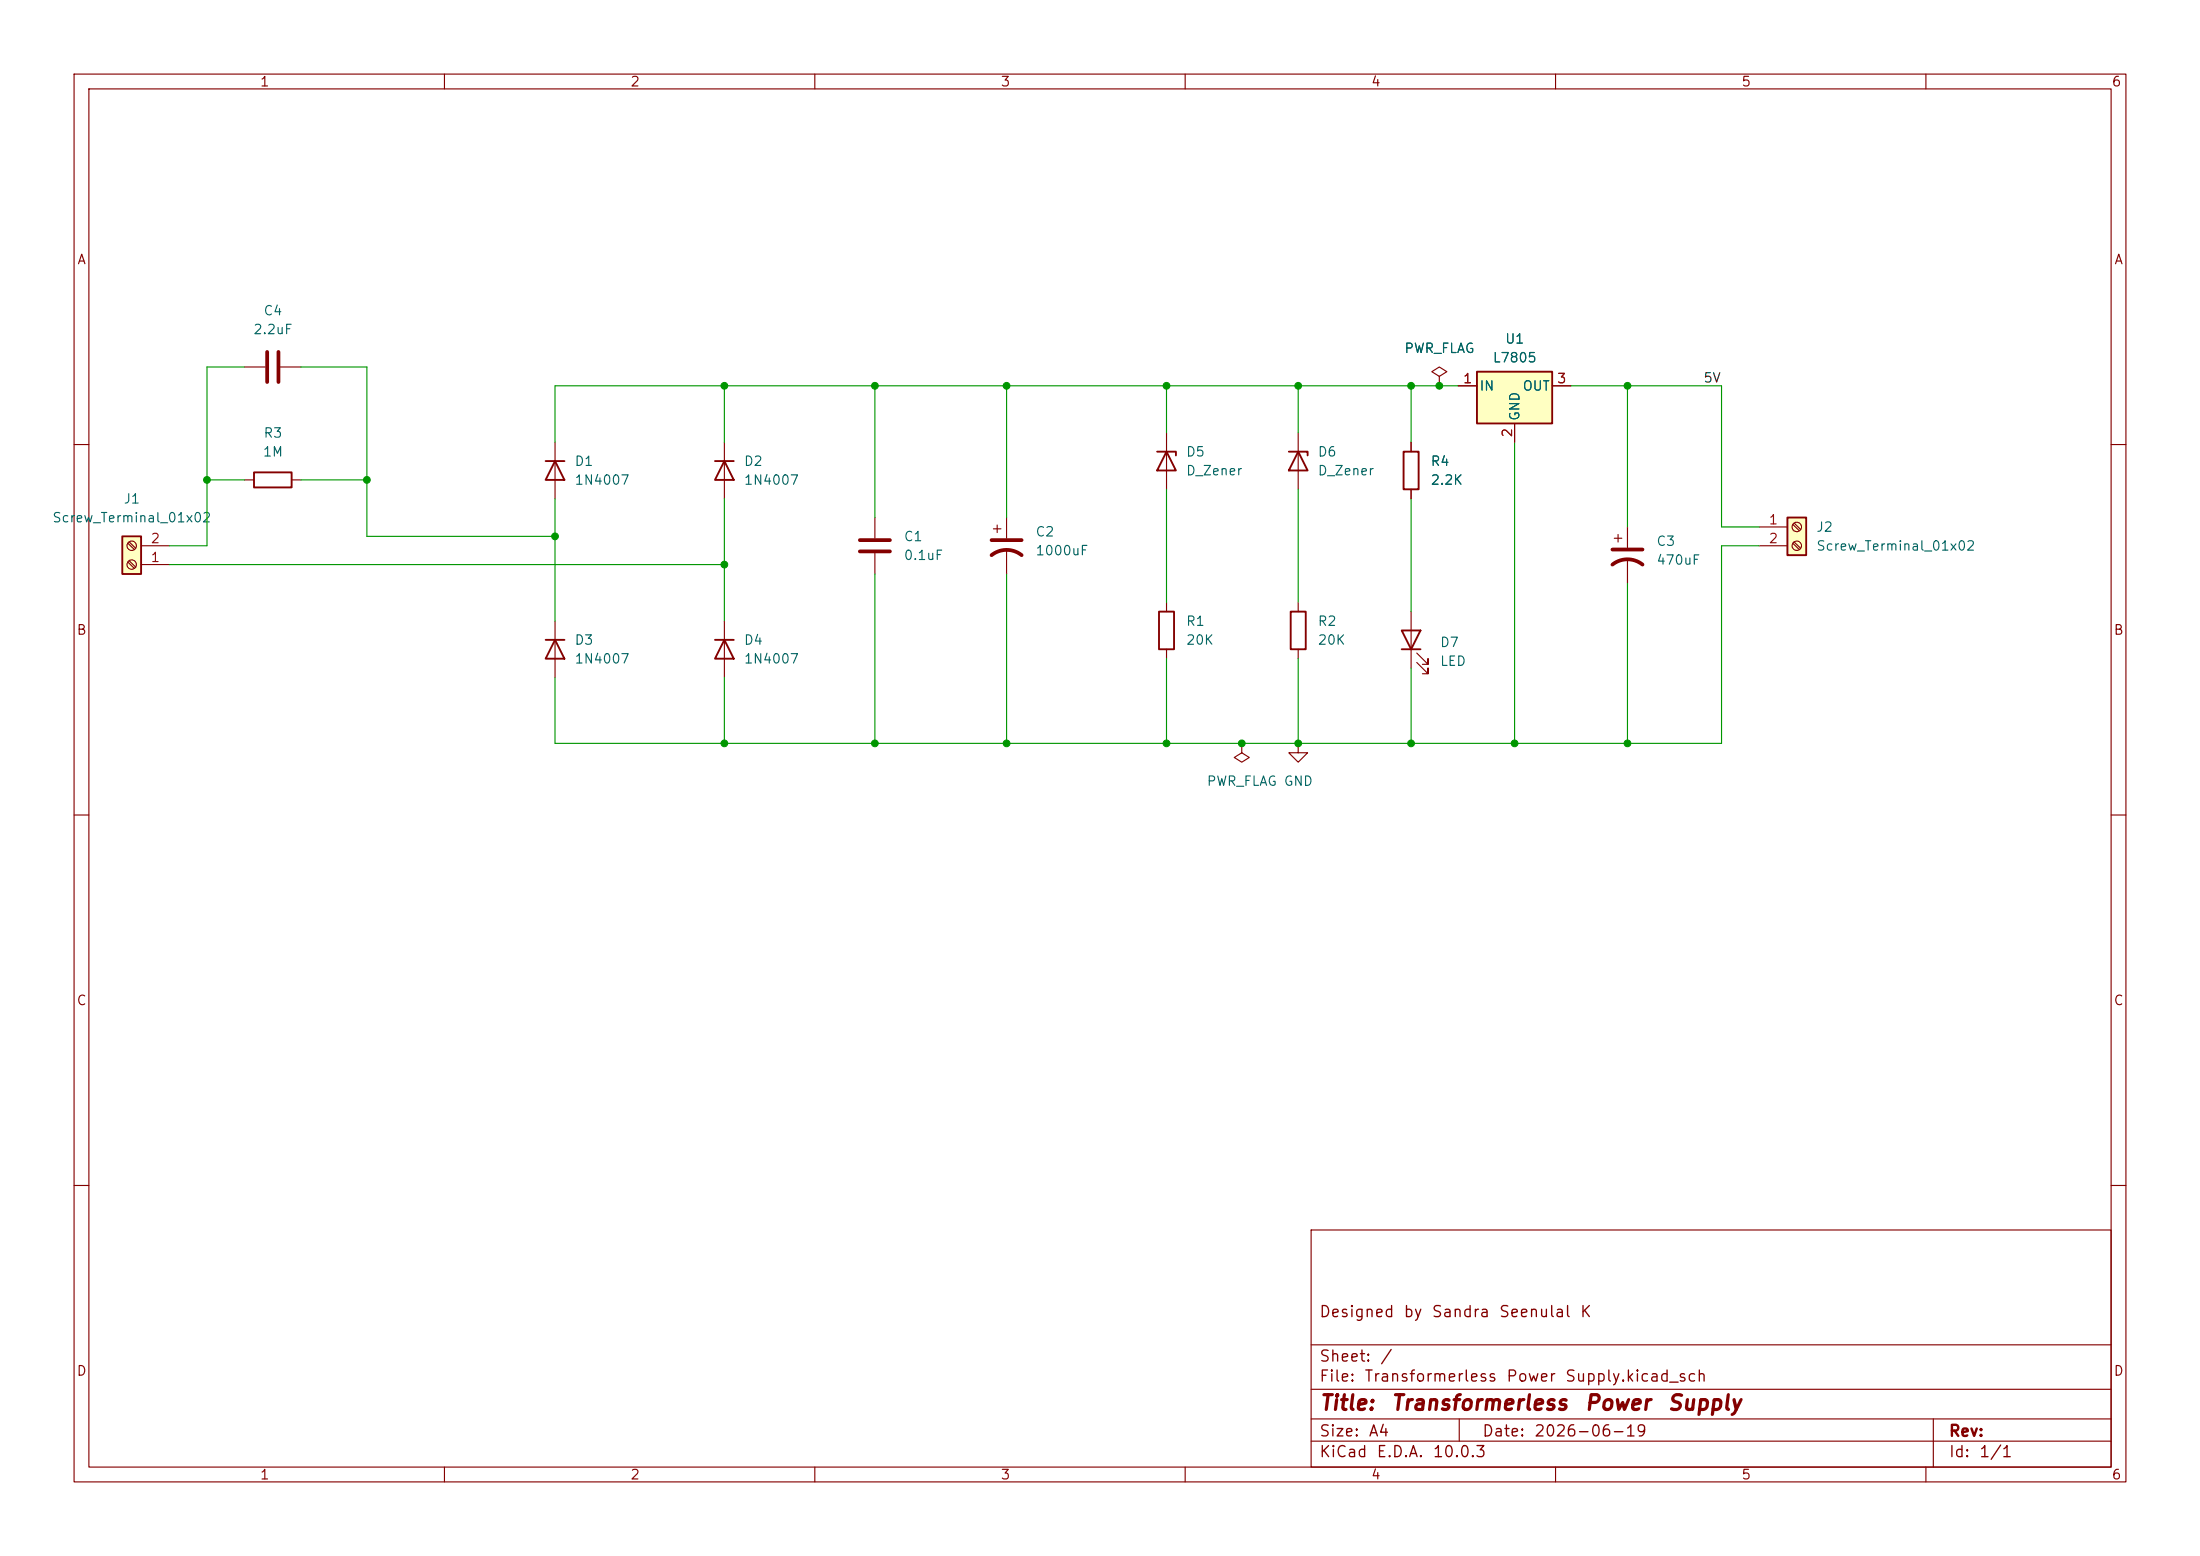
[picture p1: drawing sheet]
(kicad_sch
 (version 20260306)
 (generator "eeschema")
 (generator_version "10.0")
 (paper "A4")
 (title_block
  (title "Transformerless Power Supply")
  (date "2026-06-19")
  (comment 1 "Designed by Sandra Seenulal K"))
 (lib_symbols
  (symbol "Connector:Screw_Terminal_01x02"
   (pin_names
    (offset 1.016) (hide yes)) (exclude_from_sim no) (in_bom yes) (on_board yes)
   (in_pos_files yes)
   (duplicate_pin_numbers_are_jumpers no)
   (property "Reference" "J" (at 0 2.54 0) (show_name no) (do_not_autoplace no) (effects (font (size 1.27 1.27))))
   (property "Value" "Screw_Terminal_01x02" (at 0 -5.08 0) (show_name no) (do_not_autoplace no) (effects (font (size 1.27 1.27))))
   (property "Footprint" "" (at 0 0 0) (show_name no) (do_not_autoplace no) (hide yes) (effects (font (size 1.27 1.27))))
   (property "Datasheet" "" (at 0 0 0) (show_name no) (do_not_autoplace no) (hide yes) (effects (font (size 1.27 1.27))))
   (property "Description" "Generic screw terminal, single row, 01x02, script generated (kicad-library-utils/schlib/autogen/connector/)" (at 0 0 0) (show_name no) (do_not_autoplace no) (hide yes) (effects (font (size 1.27 1.27))))
   (symbol "Screw_Terminal_01x02_1_1"
    (rectangle (start -1.27 1.27) (end 1.27 -3.81) (stroke (width 0.254) (type default)) (fill (type background)))
    (polyline (pts (xy -0.5334 0.3302) (xy 0.3302 -0.508)) (stroke (width 0.1524) (type default)) (fill (type none)))
    (polyline (pts (xy -0.5334 -2.2098) (xy 0.3302 -3.048)) (stroke (width 0.1524) (type default)) (fill (type none)))
    (polyline (pts (xy -0.3556 0.508) (xy 0.508 -0.3302)) (stroke (width 0.1524) (type default)) (fill (type none)))
    (polyline (pts (xy -0.3556 -2.032) (xy 0.508 -2.8702)) (stroke (width 0.1524) (type default)) (fill (type none)))
    (circle (center 0 0) (radius 0.635) (stroke (width 0.1524) (type default)) (fill (type none)))
    (circle (center 0 -2.54) (radius 0.635) (stroke (width 0.1524) (type default)) (fill (type none)))
    (pin passive line (at -5.08 0 0) (length 3.81) (name "Pin_1" (effects (font (size 1.27 1.27)))) (number "1" (effects (font (size 1.27 1.27)))))
    (pin passive line (at -5.08 -2.54 0) (length 3.81) (name "Pin_2" (effects (font (size 1.27 1.27)))) (number "2" (effects (font (size 1.27 1.27))))))
   (embedded_fonts no))
  (symbol "Device:C"
   (pin_numbers (hide yes))
   (pin_names
    (offset 0.254)) (exclude_from_sim no) (in_bom yes) (on_board yes)
   (in_pos_files yes)
   (duplicate_pin_numbers_are_jumpers no)
   (property "Reference" "C" (at 0.635 2.54 0) (show_name no) (do_not_autoplace no) (effects (font (size 1.27 1.27)) (justify left)))
   (property "Value" "C" (at 0.635 -2.54 0) (show_name no) (do_not_autoplace no) (effects (font (size 1.27 1.27)) (justify left)))
   (property "Footprint" "" (at 0.9652 -3.81 0) (show_name no) (do_not_autoplace no) (hide yes) (effects (font (size 1.27 1.27))))
   (property "Datasheet" "" (at 0 0 0) (show_name no) (do_not_autoplace no) (hide yes) (effects (font (size 1.27 1.27))))
   (property "Description" "Unpolarized capacitor" (at 0 0 0) (show_name no) (do_not_autoplace no) (hide yes) (effects (font (size 1.27 1.27))))
   (symbol "C_0_1"
    (polyline (pts (xy -2.032 0.762) (xy 2.032 0.762)) (stroke (width 0.508) (type default)) (fill (type none)))
    (polyline (pts (xy -2.032 -0.762) (xy 2.032 -0.762)) (stroke (width 0.508) (type default)) (fill (type none))))
   (symbol "C_1_1"
    (pin passive line (at 0 3.81 270) (length 2.794) (name "" (effects (font (size 1.27 1.27)))) (number "1" (effects (font (size 1.27 1.27)))))
    (pin passive line (at 0 -3.81 90) (length 2.794) (name "" (effects (font (size 1.27 1.27)))) (number "2" (effects (font (size 1.27 1.27))))))
   (embedded_fonts no))
  (symbol "Device:C_Polarized_US"
   (pin_numbers (hide yes))
   (pin_names
    (offset 0.254) (hide yes)) (exclude_from_sim no) (in_bom yes) (on_board yes)
   (in_pos_files yes)
   (duplicate_pin_numbers_are_jumpers no)
   (property "Reference" "C" (at 0.635 2.54 0) (show_name no) (do_not_autoplace no) (effects (font (size 1.27 1.27)) (justify left)))
   (property "Value" "C_Polarized_US" (at 0.635 -2.54 0) (show_name no) (do_not_autoplace no) (effects (font (size 1.27 1.27)) (justify left)))
   (property "Footprint" "" (at 0 0 0) (show_name no) (do_not_autoplace no) (hide yes) (effects (font (size 1.27 1.27))))
   (property "Datasheet" "" (at 0 0 0) (show_name no) (do_not_autoplace no) (hide yes) (effects (font (size 1.27 1.27))))
   (property "Description" "Polarized capacitor, US symbol" (at 0 0 0) (show_name no) (do_not_autoplace no) (hide yes) (effects (font (size 1.27 1.27))))
   (symbol "C_Polarized_US_0_1"
    (polyline (pts (xy -2.032 0.762) (xy 2.032 0.762)) (stroke (width 0.508) (type default)) (fill (type none)))
    (polyline (pts (xy -1.778 2.286) (xy -0.762 2.286)) (stroke (width 0) (type default)) (fill (type none)))
    (polyline (pts (xy -1.27 1.778) (xy -1.27 2.794)) (stroke (width 0) (type default)) (fill (type none)))
    (arc (start -2.032 -1.27) (mid 0 -0.5572) (end 2.032 -1.27) (stroke (width 0.508) (type default)) (fill (type none))))
   (symbol "C_Polarized_US_1_1"
    (pin passive line (at 0 3.81 270) (length 2.794) (name "" (effects (font (size 1.27 1.27)))) (number "1" (effects (font (size 1.27 1.27)))))
    (pin passive line (at 0 -3.81 90) (length 3.302) (name "" (effects (font (size 1.27 1.27)))) (number "2" (effects (font (size 1.27 1.27))))))
   (embedded_fonts no))
  (symbol "Device:D_Zener"
   (pin_numbers (hide yes))
   (pin_names
    (offset 1.016) (hide yes)) (exclude_from_sim no) (in_bom yes) (on_board yes)
   (in_pos_files yes)
   (duplicate_pin_numbers_are_jumpers no)
   (property "Reference" "D" (at 0 2.54 0) (show_name no) (do_not_autoplace no) (effects (font (size 1.27 1.27))))
   (property "Value" "D_Zener" (at 0 -2.54 0) (show_name no) (do_not_autoplace no) (effects (font (size 1.27 1.27))))
   (property "Footprint" "" (at 0 0 0) (show_name no) (do_not_autoplace no) (hide yes) (effects (font (size 1.27 1.27))))
   (property "Datasheet" "" (at 0 0 0) (show_name no) (do_not_autoplace no) (hide yes) (effects (font (size 1.27 1.27))))
   (property "Description" "Zener diode" (at 0 0 0) (show_name no) (do_not_autoplace no) (hide yes) (effects (font (size 1.27 1.27))))
   (symbol "D_Zener_0_1"
    (polyline (pts (xy -1.27 -1.27) (xy -1.27 1.27) (xy -0.762 1.27)) (stroke (width 0.254) (type default)) (fill (type none)))
    (polyline (pts (xy 1.27 0) (xy -1.27 0)) (stroke (width 0) (type default)) (fill (type none)))
    (polyline (pts (xy 1.27 -1.27) (xy 1.27 1.27) (xy -1.27 0) (xy 1.27 -1.27)) (stroke (width 0.254) (type default)) (fill (type none))))
   (symbol "D_Zener_1_1"
    (pin passive line (at -3.81 0 0) (length 2.54) (name "K" (effects (font (size 1.27 1.27)))) (number "1" (effects (font (size 1.27 1.27)))))
    (pin passive line (at 3.81 0 180) (length 2.54) (name "A" (effects (font (size 1.27 1.27)))) (number "2" (effects (font (size 1.27 1.27))))))
   (embedded_fonts no))
  (symbol "Device:LED"
   (pin_numbers (hide yes))
   (pin_names
    (offset 1.016) (hide yes)) (exclude_from_sim no) (in_bom yes) (on_board yes)
   (in_pos_files yes)
   (duplicate_pin_numbers_are_jumpers no)
   (property "Reference" "D" (at 0 2.54 0) (show_name no) (do_not_autoplace no) (effects (font (size 1.27 1.27))))
   (property "Value" "LED" (at 0 -2.54 0) (show_name no) (do_not_autoplace no) (effects (font (size 1.27 1.27))))
   (property "Footprint" "" (at 0 0 0) (show_name no) (do_not_autoplace no) (hide yes) (effects (font (size 1.27 1.27))))
   (property "Datasheet" "" (at 0 0 0) (show_name no) (do_not_autoplace no) (hide yes) (effects (font (size 1.27 1.27))))
   (property "Description" "Light emitting diode" (at 0 0 0) (show_name no) (do_not_autoplace no) (hide yes) (effects (font (size 1.27 1.27))))
   (property "Sim.Pins" "1=K 2=A" (at 0 0 0) (show_name no) (do_not_autoplace no) (hide yes) (effects (font (size 1.27 1.27))))
   (symbol "LED_0_1"
    (polyline (pts (xy -3.048 -0.762) (xy -4.572 -2.286) (xy -3.81 -2.286) (xy -4.572 -2.286) (xy -4.572 -1.524)) (stroke (width 0) (type default)) (fill (type none)))
    (polyline (pts (xy -1.778 -0.762) (xy -3.302 -2.286) (xy -2.54 -2.286) (xy -3.302 -2.286) (xy -3.302 -1.524)) (stroke (width 0) (type default)) (fill (type none)))
    (polyline (pts (xy -1.27 0) (xy 1.27 0)) (stroke (width 0) (type default)) (fill (type none)))
    (polyline (pts (xy -1.27 -1.27) (xy -1.27 1.27)) (stroke (width 0.254) (type default)) (fill (type none)))
    (polyline (pts (xy 1.27 -1.27) (xy 1.27 1.27) (xy -1.27 0) (xy 1.27 -1.27)) (stroke (width 0.254) (type default)) (fill (type none))))
   (symbol "LED_1_1"
    (pin passive line (at -3.81 0 0) (length 2.54) (name "K" (effects (font (size 1.27 1.27)))) (number "1" (effects (font (size 1.27 1.27)))))
    (pin passive line (at 3.81 0 180) (length 2.54) (name "A" (effects (font (size 1.27 1.27)))) (number "2" (effects (font (size 1.27 1.27))))))
   (embedded_fonts no))
  (symbol "Device:R"
   (pin_numbers (hide yes))
   (pin_names
    (offset 0)) (exclude_from_sim no) (in_bom yes) (on_board yes)
   (in_pos_files yes)
   (duplicate_pin_numbers_are_jumpers no)
   (property "Reference" "R" (at 2.032 0 90) (show_name no) (do_not_autoplace no) (effects (font (size 1.27 1.27))))
   (property "Value" "R" (at 0 0 90) (show_name no) (do_not_autoplace no) (effects (font (size 1.27 1.27))))
   (property "Footprint" "" (at -1.778 0 90) (show_name no) (do_not_autoplace no) (hide yes) (effects (font (size 1.27 1.27))))
   (property "Datasheet" "" (at 0 0 0) (show_name no) (do_not_autoplace no) (hide yes) (effects (font (size 1.27 1.27))))
   (property "Description" "Resistor" (at 0 0 0) (show_name no) (do_not_autoplace no) (hide yes) (effects (font (size 1.27 1.27))))
   (symbol "R_0_1"
    (rectangle (start -1.016 -2.54) (end 1.016 2.54) (stroke (width 0.254) (type default)) (fill (type none))))
   (symbol "R_1_1"
    (pin passive line (at 0 3.81 270) (length 1.27) (name "" (effects (font (size 1.27 1.27)))) (number "1" (effects (font (size 1.27 1.27)))))
    (pin passive line (at 0 -3.81 90) (length 1.27) (name "" (effects (font (size 1.27 1.27)))) (number "2" (effects (font (size 1.27 1.27))))))
   (embedded_fonts no))
  (symbol "Diode:1N4007"
   (pin_numbers (hide yes))
   (pin_names (hide yes)) (exclude_from_sim no) (in_bom yes) (on_board yes)
   (in_pos_files yes)
   (duplicate_pin_numbers_are_jumpers no)
   (property "Reference" "D" (at 0 2.54 0) (show_name no) (do_not_autoplace no) (effects (font (size 1.27 1.27))))
   (property "Value" "1N4007" (at 0 -2.54 0) (show_name no) (do_not_autoplace no) (effects (font (size 1.27 1.27))))
   (property "Footprint" "Diode_THT:D_DO-41_SOD81_P10.16mm_Horizontal" (at 0 -4.445 0) (show_name no) (do_not_autoplace no) (hide yes) (effects (font (size 1.27 1.27))))
   (property "Datasheet" "http://www.vishay.com/docs/88503/1n4001.pdf" (at 0 0 0) (show_name no) (do_not_autoplace no) (hide yes) (effects (font (size 1.27 1.27))))
   (property "Description" "1000V 1A General Purpose Rectifier Diode, DO-41" (at 0 0 0) (show_name no) (do_not_autoplace no) (hide yes) (effects (font (size 1.27 1.27))))
   (property "Sim.Device" "D" (at 0 0 0) (show_name no) (do_not_autoplace no) (hide yes) (effects (font (size 1.27 1.27))))
   (property "Sim.Pins" "1=K 2=A" (at 0 0 0) (show_name no) (do_not_autoplace no) (hide yes) (effects (font (size 1.27 1.27))))
   (symbol "1N4007_0_1"
    (polyline (pts (xy -1.27 1.27) (xy -1.27 -1.27)) (stroke (width 0.254) (type default)) (fill (type none)))
    (polyline (pts (xy 1.27 1.27) (xy 1.27 -1.27) (xy -1.27 0) (xy 1.27 1.27)) (stroke (width 0.254) (type default)) (fill (type none)))
    (polyline (pts (xy 1.27 0) (xy -1.27 0)) (stroke (width 0) (type default)) (fill (type none))))
   (symbol "1N4007_1_1"
    (pin passive line (at -3.81 0 0) (length 2.54) (name "K" (effects (font (size 1.27 1.27)))) (number "1" (effects (font (size 1.27 1.27)))))
    (pin passive line (at 3.81 0 180) (length 2.54) (name "A" (effects (font (size 1.27 1.27)))) (number "2" (effects (font (size 1.27 1.27))))))
   (embedded_fonts no))
  (symbol "Regulator_Linear:L7805"
   (pin_names
    (offset 0.254)) (exclude_from_sim no) (in_bom yes) (on_board yes)
   (in_pos_files yes)
   (duplicate_pin_numbers_are_jumpers no)
   (property "Reference" "U" (at -3.81 3.175 0) (show_name no) (do_not_autoplace no) (effects (font (size 1.27 1.27))))
   (property "Value" "L7805" (at 0 3.175 0) (show_name no) (do_not_autoplace no) (effects (font (size 1.27 1.27)) (justify left)))
   (property "Footprint" "" (at 0.635 -3.81 0) (show_name no) (do_not_autoplace no) (hide yes) (effects (font (size 1.27 1.27)
    (italic yes)) (justify left)))
   (property "Datasheet" "http://www.st.com/content/ccc/resource/technical/document/datasheet/41/4f/b3/b0/12/d4/47/88/CD00000444.pdf/files/CD00000444.pdf/jcr:content/translations/en.CD00000444.pdf" (at 0 -1.27 0) (show_name no) (do_not_autoplace no) (hide yes) (effects (font (size 1.27 1.27))))
   (property "Description" "Positive 1.5A 35V Linear Regulator, Fixed Output 5V, TO-220/TO-263/TO-252" (at 0 0 0) (show_name no) (do_not_autoplace no) (hide yes) (effects (font (size 1.27 1.27))))
   (symbol "L7805_0_1"
    (rectangle (start -5.08 1.905) (end 5.08 -5.08) (stroke (width 0.254) (type default)) (fill (type background))))
   (symbol "L7805_1_1"
    (pin power_in line (at -7.62 0 0) (length 2.54) (name "IN" (effects (font (size 1.27 1.27)))) (number "1" (effects (font (size 1.27 1.27)))))
    (pin power_in line (at 0 -7.62 90) (length 2.54) (name "GND" (effects (font (size 1.27 1.27)))) (number "2" (effects (font (size 1.27 1.27)))))
    (pin power_out line (at 7.62 0 180) (length 2.54) (name "OUT" (effects (font (size 1.27 1.27)))) (number "3" (effects (font (size 1.27 1.27))))))
   (embedded_fonts no))
  (symbol "power:GND"
   (power global)
   (pin_numbers (hide yes))
   (pin_names
    (offset 0) (hide yes)) (exclude_from_sim no) (in_bom yes) (on_board yes)
   (in_pos_files yes)
   (duplicate_pin_numbers_are_jumpers no)
   (property "Reference" "#PWR" (at 0 -6.35 0) (show_name no) (do_not_autoplace no) (hide yes) (effects (font (size 1.27 1.27))))
   (property "Value" "GND" (at 0 -3.81 0) (show_name no) (do_not_autoplace no) (effects (font (size 1.27 1.27))))
   (property "Footprint" "" (at 0 0 0) (show_name no) (do_not_autoplace no) (hide yes) (effects (font (size 1.27 1.27))))
   (property "Datasheet" "" (at 0 0 0) (show_name no) (do_not_autoplace no) (hide yes) (effects (font (size 1.27 1.27))))
   (property "Description" "Power symbol creates a global label with name \"GND\" , ground" (at 0 0 0) (show_name no) (do_not_autoplace no) (hide yes) (effects (font (size 1.27 1.27))))
   (symbol "GND_0_1"
    (polyline (pts (xy 0 0) (xy 0 -1.27) (xy 1.27 -1.27) (xy 0 -2.54) (xy -1.27 -1.27) (xy 0 -1.27)) (stroke (width 0) (type default)) (fill (type none))))
   (symbol "GND_1_1"
    (pin power_in line (at 0 0 270) (length 0) (name "" (effects (font (size 1.27 1.27)))) (number "1" (effects (font (size 1.27 1.27))))))
   (embedded_fonts no))
  (symbol "power:PWR_FLAG"
   (power global)
   (pin_numbers (hide yes))
   (pin_names
    (offset 0) (hide yes)) (exclude_from_sim no) (in_bom yes) (on_board yes)
   (in_pos_files yes)
   (duplicate_pin_numbers_are_jumpers no)
   (property "Reference" "#FLG" (at 0 1.905 0) (show_name no) (do_not_autoplace no) (hide yes) (effects (font (size 1.27 1.27))))
   (property "Value" "PWR_FLAG" (at 0 3.81 0) (show_name no) (do_not_autoplace no) (effects (font (size 1.27 1.27))))
   (property "Footprint" "" (at 0 0 0) (show_name no) (do_not_autoplace no) (hide yes) (effects (font (size 1.27 1.27))))
   (property "Datasheet" "" (at 0 0 0) (show_name no) (do_not_autoplace no) (hide yes) (effects (font (size 1.27 1.27))))
   (property "Description" "Special symbol for telling ERC where power comes from" (at 0 0 0) (show_name no) (do_not_autoplace no) (hide yes) (effects (font (size 1.27 1.27))))
   (symbol "PWR_FLAG_0_0"
    (pin power_out line (at 0 0 90) (length 0) (name "" (effects (font (size 1.27 1.27)))) (number "1" (effects (font (size 1.27 1.27))))))
   (symbol "PWR_FLAG_0_1"
    (polyline (pts (xy 0 0) (xy 0 1.27) (xy -1.016 1.905) (xy 0 2.54) (xy 1.016 1.905) (xy 0 1.27)) (stroke (width 0) (type default)) (fill (type none))))
   (embedded_fonts no)))
 (junction
  (at 175.26 100.33)
  (diameter 0)
  (color 0 0 0 0))
 (junction
  (at 204.47 100.33)
  (diameter 0)
  (color 0 0 0 0))
 (junction
  (at 135.89 100.33)
  (diameter 0)
  (color 0 0 0 0))
 (junction
  (at 135.89 52.07)
  (diameter 0)
  (color 0 0 0 0))
 (junction
  (at 118.11 52.07)
  (diameter 0)
  (color 0 0 0 0))
 (junction
  (at 157.48 100.33)
  (diameter 0)
  (color 0 0 0 0))
 (junction
  (at 219.71 52.07)
  (diameter 0)
  (color 0 0 0 0))
 (junction
  (at 97.79 76.2)
  (diameter 0)
  (color 0 0 0 0))
 (junction
  (at 194.31 52.07)
  (diameter 0)
  (color 0 0 0 0))
 (junction
  (at 74.93 72.39)
  (diameter 0)
  (color 0 0 0 0))
 (junction
  (at 219.71 100.33)
  (diameter 0)
  (color 0 0 0 0))
 (junction
  (at 97.79 100.33)
  (diameter 0)
  (color 0 0 0 0))
 (junction
  (at 190.5 52.07)
  (diameter 0)
  (color 0 0 0 0))
 (junction
  (at 27.94 64.77)
  (diameter 0)
  (color 0 0 0 0))
 (junction
  (at 118.11 100.33)
  (diameter 0)
  (color 0 0 0 0))
 (junction
  (at 167.64 100.33)
  (diameter 0)
  (color 0 0 0 0))
 (junction
  (at 190.5 100.33)
  (diameter 0)
  (color 0 0 0 0))
 (junction
  (at 157.48 52.07)
  (diameter 0)
  (color 0 0 0 0))
 (junction
  (at 175.26 52.07)
  (diameter 0)
  (color 0 0 0 0))
 (junction
  (at 97.79 52.07)
  (diameter 0)
  (color 0 0 0 0))
 (junction
  (at 49.53 64.77)
  (diameter 0)
  (color 0 0 0 0))
 (wire
  (pts (xy 135.89 52.07) (xy 118.11 52.07))
  (stroke (width 0) (type default)))
 (wire
  (pts (xy 175.26 66.04) (xy 175.26 81.28))
  (stroke (width 0) (type default)))
 (wire
  (pts (xy 27.94 73.66) (xy 27.94 64.77))
  (stroke (width 0) (type default)))
 (wire
  (pts (xy 27.94 64.77) (xy 27.94 49.53))
  (stroke (width 0) (type default)))
 (wire
  (pts (xy 97.79 100.33) (xy 97.79 91.44))
  (stroke (width 0) (type default)))
 (wire
  (pts (xy 190.5 90.17) (xy 190.5 100.33))
  (stroke (width 0) (type default)))
 (wire
  (pts (xy 97.79 76.2) (xy 97.79 83.82))
  (stroke (width 0) (type default)))
 (wire
  (pts (xy 196.85 52.07) (xy 194.31 52.07))
  (stroke (width 0) (type default)))
 (wire
  (pts (xy 74.93 52.07) (xy 97.79 52.07))
  (stroke (width 0) (type default)))
 (wire
  (pts (xy 232.41 71.12) (xy 232.41 52.07))
  (stroke (width 0) (type default)))
 (wire
  (pts (xy 74.93 67.31) (xy 74.93 72.39))
  (stroke (width 0) (type default)))
 (wire
  (pts (xy 22.86 76.2) (xy 97.79 76.2))
  (stroke (width 0) (type default)))
 (wire
  (pts (xy 97.79 67.31) (xy 97.79 76.2))
  (stroke (width 0) (type default)))
 (wire
  (pts (xy 74.93 72.39) (xy 74.93 83.82))
  (stroke (width 0) (type default)))
 (wire
  (pts (xy 74.93 52.07) (xy 74.93 59.69))
  (stroke (width 0) (type default)))
 (wire
  (pts (xy 175.26 88.9) (xy 175.26 100.33))
  (stroke (width 0) (type default)))
 (wire
  (pts (xy 232.41 52.07) (xy 219.71 52.07))
  (stroke (width 0) (type default)))
 (wire
  (pts (xy 49.53 64.77) (xy 49.53 72.39))
  (stroke (width 0) (type default)))
 (wire
  (pts (xy 157.48 66.04) (xy 157.48 81.28))
  (stroke (width 0) (type default)))
 (wire
  (pts (xy 157.48 52.07) (xy 135.89 52.07))
  (stroke (width 0) (type default)))
 (wire
  (pts (xy 190.5 100.33) (xy 204.47 100.33))
  (stroke (width 0) (type default)))
 (wire
  (pts (xy 135.89 100.33) (xy 157.48 100.33))
  (stroke (width 0) (type default)))
 (wire
  (pts (xy 22.86 73.66) (xy 27.94 73.66))
  (stroke (width 0) (type default)))
 (wire
  (pts (xy 49.53 64.77) (xy 49.53 49.53))
  (stroke (width 0) (type default)))
 (wire
  (pts (xy 118.11 100.33) (xy 135.89 100.33))
  (stroke (width 0) (type default)))
 (wire
  (pts (xy 118.11 77.47) (xy 118.11 100.33))
  (stroke (width 0) (type default)))
 (wire
  (pts (xy 204.47 59.69) (xy 204.47 100.33))
  (stroke (width 0) (type default)))
 (wire
  (pts (xy 74.93 91.44) (xy 74.93 100.33))
  (stroke (width 0) (type default)))
 (wire
  (pts (xy 118.11 100.33) (xy 97.79 100.33))
  (stroke (width 0) (type default)))
 (wire
  (pts (xy 97.79 52.07) (xy 118.11 52.07))
  (stroke (width 0) (type default)))
 (wire
  (pts (xy 40.64 64.77) (xy 49.53 64.77))
  (stroke (width 0) (type default)))
 (wire
  (pts (xy 237.49 73.66) (xy 232.41 73.66))
  (stroke (width 0) (type default)))
 (wire
  (pts (xy 212.09 52.07) (xy 219.71 52.07))
  (stroke (width 0) (type default)))
 (wire
  (pts (xy 27.94 49.53) (xy 33.02 49.53))
  (stroke (width 0) (type default)))
 (wire
  (pts (xy 175.26 100.33) (xy 190.5 100.33))
  (stroke (width 0) (type default)))
 (wire
  (pts (xy 97.79 59.69) (xy 97.79 52.07))
  (stroke (width 0) (type default)))
 (wire
  (pts (xy 175.26 52.07) (xy 175.26 58.42))
  (stroke (width 0) (type default)))
 (wire
  (pts (xy 175.26 100.33) (xy 167.64 100.33))
  (stroke (width 0) (type default)))
 (wire
  (pts (xy 157.48 58.42) (xy 157.48 52.07))
  (stroke (width 0) (type default)))
 (wire
  (pts (xy 74.93 100.33) (xy 97.79 100.33))
  (stroke (width 0) (type default)))
 (wire
  (pts (xy 135.89 69.85) (xy 135.89 52.07))
  (stroke (width 0) (type default)))
 (wire
  (pts (xy 237.49 71.12) (xy 232.41 71.12))
  (stroke (width 0) (type default)))
 (wire
  (pts (xy 190.5 52.07) (xy 175.26 52.07))
  (stroke (width 0) (type default)))
 (wire
  (pts (xy 204.47 100.33) (xy 219.71 100.33))
  (stroke (width 0) (type default)))
 (wire
  (pts (xy 194.31 52.07) (xy 190.5 52.07))
  (stroke (width 0) (type default)))
 (wire
  (pts (xy 219.71 78.74) (xy 219.71 100.33))
  (stroke (width 0) (type default)))
 (wire
  (pts (xy 190.5 67.31) (xy 190.5 82.55))
  (stroke (width 0) (type default)))
 (wire
  (pts (xy 175.26 52.07) (xy 157.48 52.07))
  (stroke (width 0) (type default)))
 (wire
  (pts (xy 167.64 100.33) (xy 157.48 100.33))
  (stroke (width 0) (type default)))
 (wire
  (pts (xy 219.71 71.12) (xy 219.71 52.07))
  (stroke (width 0) (type default)))
 (wire
  (pts (xy 135.89 77.47) (xy 135.89 100.33))
  (stroke (width 0) (type default)))
 (wire
  (pts (xy 118.11 69.85) (xy 118.11 52.07))
  (stroke (width 0) (type default)))
 (wire
  (pts (xy 49.53 72.39) (xy 74.93 72.39))
  (stroke (width 0) (type default)))
 (wire
  (pts (xy 190.5 52.07) (xy 190.5 59.69))
  (stroke (width 0) (type default)))
 (wire
  (pts (xy 232.41 100.33) (xy 219.71 100.33))
  (stroke (width 0) (type default)))
 (wire
  (pts (xy 232.41 73.66) (xy 232.41 100.33))
  (stroke (width 0) (type default)))
 (wire
  (pts (xy 157.48 88.9) (xy 157.48 100.33))
  (stroke (width 0) (type default)))
 (wire
  (pts (xy 49.53 49.53) (xy 40.64 49.53))
  (stroke (width 0) (type default)))
 (wire
  (pts (xy 27.94 64.77) (xy 33.02 64.77))
  (stroke (width 0) (type default)))
 (label "5V"
  (at 229.87 52.07 0)
  (effects (font (size 1.27 1.27)) (justify left bottom)))
 (symbol
  (lib_id "Connector:Screw_Terminal_01x02")
  (at 242.57 71.12 0)
  (unit 1)
  (body_style 1)
  (exclude_from_sim no)
  (in_bom yes)
  (on_board yes)
  (in_pos_files yes)
  (dnp no)
  (fields_autoplaced yes)
  (property "Reference" "J2" (at 245.11 71.1199 0) (show_name no) (do_not_autoplace no) (effects (font (size 1.27 1.27)) (justify left)))
  (property "Value" "Screw_Terminal_01x02" (at 245.11 73.6599 0) (show_name no) (do_not_autoplace no) (effects (font (size 1.27 1.27)) (justify left)))
  (property "Footprint" "TerminalBlock_Phoenix:TerminalBlock_Phoenix_MKDS-1,5-2-5.08_1x02_P5.08mm_Horizontal" (at 242.57 71.12 0) (hide yes) (show_name no) (do_not_autoplace no) (effects (font (size 1.27 1.27))))
  (property "Datasheet" "" (at 242.57 71.12 0) (hide yes) (show_name no) (do_not_autoplace no) (effects (font (size 1.27 1.27))))
  (property "Description" "Generic screw terminal, single row, 01x02, script generated (kicad-library-utils/schlib/autogen/connector/)" (at 242.57 71.12 0) (hide yes) (show_name no) (do_not_autoplace no) (effects (font (size 1.27 1.27))))
  (pin "1")
  (pin "2"))
 (symbol
  (lib_id "Device:R")
  (at 190.5 63.5 0)
  (unit 1)
  (body_style 1)
  (exclude_from_sim no)
  (in_bom yes)
  (on_board yes)
  (in_pos_files yes)
  (dnp no)
  (fields_autoplaced yes)
  (property "Reference" "R4" (at 193.04 62.2299 0) (show_name no) (do_not_autoplace no) (effects (font (size 1.27 1.27)) (justify left)))
  (property "Value" "2.2K" (at 193.04 64.7699 0) (show_name no) (do_not_autoplace no) (effects (font (size 1.27 1.27)) (justify left)))
  (property "Footprint" "Resistor_THT:R_Axial_DIN0207_L6.3mm_D2.5mm_P7.62mm_Horizontal" (at 188.722 63.5 90) (hide yes) (show_name no) (do_not_autoplace no) (effects (font (size 1.27 1.27))))
  (property "Datasheet" "" (at 190.5 63.5 0) (hide yes) (show_name no) (do_not_autoplace no) (effects (font (size 1.27 1.27))))
  (property "Description" "Resistor" (at 190.5 63.5 0) (hide yes) (show_name no) (do_not_autoplace no) (effects (font (size 1.27 1.27))))
  (pin "2")
  (pin "1"))
 (symbol
  (lib_id "Device:C")
  (at 118.11 73.66 0)
  (unit 1)
  (body_style 1)
  (exclude_from_sim no)
  (in_bom yes)
  (on_board yes)
  (in_pos_files yes)
  (dnp no)
  (fields_autoplaced yes)
  (property "Reference" "C1" (at 121.92 72.3899 0) (show_name no) (do_not_autoplace no) (effects (font (size 1.27 1.27)) (justify left)))
  (property "Value" "0.1uF" (at 121.92 74.9299 0) (show_name no) (do_not_autoplace no) (effects (font (size 1.27 1.27)) (justify left)))
  (property "Footprint" "Capacitor_THT:C_Disc_D4.7mm_W2.5mm_P5.00mm" (at 119.0752 77.47 0) (hide yes) (show_name no) (do_not_autoplace no) (effects (font (size 1.27 1.27))))
  (property "Datasheet" "" (at 118.11 73.66 0) (hide yes) (show_name no) (do_not_autoplace no) (effects (font (size 1.27 1.27))))
  (property "Description" "Unpolarized capacitor" (at 118.11 73.66 0) (hide yes) (show_name no) (do_not_autoplace no) (effects (font (size 1.27 1.27))))
  (pin "2")
  (pin "1"))
 (symbol
  (lib_id "Device:D_Zener")
  (at 175.26 62.23 270)
  (unit 1)
  (body_style 1)
  (exclude_from_sim no)
  (in_bom yes)
  (on_board yes)
  (in_pos_files yes)
  (dnp no)
  (fields_autoplaced yes)
  (property "Reference" "D6" (at 177.8 60.9599 90) (show_name no) (do_not_autoplace no) (effects (font (size 1.27 1.27)) (justify left)))
  (property "Value" "D_Zener" (at 177.8 63.4999 90) (show_name no) (do_not_autoplace no) (effects (font (size 1.27 1.27)) (justify left)))
  (property "Footprint" "Diode_THT:D_A-405_P7.62mm_Horizontal" (at 175.26 62.23 0) (hide yes) (show_name no) (do_not_autoplace no) (effects (font (size 1.27 1.27))))
  (property "Datasheet" "" (at 175.26 62.23 0) (hide yes) (show_name no) (do_not_autoplace no) (effects (font (size 1.27 1.27))))
  (property "Description" "Zener diode" (at 175.26 62.23 0) (hide yes) (show_name no) (do_not_autoplace no) (effects (font (size 1.27 1.27))))
  (pin "2")
  (pin "1"))
 (symbol
  (lib_id "power:GND")
  (at 175.26 100.33 0)
  (unit 1)
  (body_style 1)
  (exclude_from_sim no)
  (in_bom yes)
  (on_board yes)
  (in_pos_files yes)
  (dnp no)
  (fields_autoplaced yes)
  (property "Reference" "#PWR01" (at 175.26 106.68 0) (hide yes) (show_name no) (do_not_autoplace no) (effects (font (size 1.27 1.27))))
  (property "Value" "GND" (at 175.26 105.41 0) (show_name no) (do_not_autoplace no) (effects (font (size 1.27 1.27))))
  (property "Footprint" "" (at 175.26 100.33 0) (hide yes) (show_name no) (do_not_autoplace no) (effects (font (size 1.27 1.27))))
  (property "Datasheet" "" (at 175.26 100.33 0) (hide yes) (show_name no) (do_not_autoplace no) (effects (font (size 1.27 1.27))))
  (property "Description" "Power symbol creates a global label with name \"GND\" , ground" (at 175.26 100.33 0) (hide yes) (show_name no) (do_not_autoplace no) (effects (font (size 1.27 1.27))))
  (pin "1"))
 (symbol
  (lib_id "Diode:1N4007")
  (at 74.93 63.5 270)
  (unit 1)
  (body_style 1)
  (exclude_from_sim no)
  (in_bom yes)
  (on_board yes)
  (in_pos_files yes)
  (dnp no)
  (fields_autoplaced yes)
  (property "Reference" "D1" (at 77.47 62.2299 90) (show_name no) (do_not_autoplace no) (effects (font (size 1.27 1.27)) (justify left)))
  (property "Value" "1N4007" (at 77.47 64.7699 90) (show_name no) (do_not_autoplace no) (effects (font (size 1.27 1.27)) (justify left)))
  (property "Footprint" "Diode_THT:D_DO-41_SOD81_P10.16mm_Horizontal" (at 70.485 63.5 0) (hide yes) (show_name no) (do_not_autoplace no) (effects (font (size 1.27 1.27))))
  (property "Datasheet" "http://www.vishay.com/docs/88503/1n4001.pdf" (at 74.93 63.5 0) (hide yes) (show_name no) (do_not_autoplace no) (effects (font (size 1.27 1.27))))
  (property "Description" "1000V 1A General Purpose Rectifier Diode, DO-41" (at 74.93 63.5 0) (hide yes) (show_name no) (do_not_autoplace no) (effects (font (size 1.27 1.27))))
  (property "Sim.Device" "D" (at 74.93 63.5 0) (hide yes) (show_name no) (do_not_autoplace no) (effects (font (size 1.27 1.27))))
  (property "Sim.Pins" "1=K 2=A" (at 74.93 63.5 0) (hide yes) (show_name no) (do_not_autoplace no) (effects (font (size 1.27 1.27))))
  (pin "1")
  (pin "2"))
 (symbol
  (lib_id "Device:LED")
  (at 190.5 86.36 90)
  (unit 1)
  (body_style 1)
  (exclude_from_sim no)
  (in_bom yes)
  (on_board yes)
  (in_pos_files yes)
  (dnp no)
  (fields_autoplaced yes)
  (property "Reference" "D7" (at 194.31 86.6774 90) (show_name no) (do_not_autoplace no) (effects (font (size 1.27 1.27)) (justify right)))
  (property "Value" "LED" (at 194.31 89.2174 90) (show_name no) (do_not_autoplace no) (effects (font (size 1.27 1.27)) (justify right)))
  (property "Footprint" "LED_THT:LED_D5.0mm" (at 190.5 86.36 0) (hide yes) (show_name no) (do_not_autoplace no) (effects (font (size 1.27 1.27))))
  (property "Datasheet" "" (at 190.5 86.36 0) (hide yes) (show_name no) (do_not_autoplace no) (effects (font (size 1.27 1.27))))
  (property "Description" "Light emitting diode" (at 190.5 86.36 0) (hide yes) (show_name no) (do_not_autoplace no) (effects (font (size 1.27 1.27))))
  (property "Sim.Pins" "1=K 2=A" (at 190.5 86.36 0) (hide yes) (show_name no) (do_not_autoplace no) (effects (font (size 1.27 1.27))))
  (pin "2")
  (pin "1"))
 (symbol
  (lib_id "Regulator_Linear:L7805")
  (at 204.47 52.07 0)
  (unit 1)
  (body_style 1)
  (exclude_from_sim no)
  (in_bom yes)
  (on_board yes)
  (in_pos_files yes)
  (dnp no)
  (fields_autoplaced yes)
  (property "Reference" "U1" (at 204.47 45.72 0) (show_name no) (do_not_autoplace no) (effects (font (size 1.27 1.27))))
  (property "Value" "L7805" (at 204.47 48.26 0) (show_name no) (do_not_autoplace no) (effects (font (size 1.27 1.27))))
  (property "Footprint" "Package_TO_SOT_THT:TO-220-3_Vertical" (at 205.105 55.88 0) (hide yes) (show_name no) (do_not_autoplace no) (effects (font (size 1.27 1.27)
    (italic yes)) (justify left)))
  (property "Datasheet" "http://www.st.com/content/ccc/resource/technical/document/datasheet/41/4f/b3/b0/12/d4/47/88/CD00000444.pdf/files/CD00000444.pdf/jcr:content/translations/en.CD00000444.pdf" (at 204.47 53.34 0) (hide yes) (show_name no) (do_not_autoplace no) (effects (font (size 1.27 1.27))))
  (property "Description" "Positive 1.5A 35V Linear Regulator, Fixed Output 5V, TO-220/TO-263/TO-252" (at 204.47 52.07 0) (hide yes) (show_name no) (do_not_autoplace no) (effects (font (size 1.27 1.27))))
  (pin "3")
  (pin "1")
  (pin "2"))
 (symbol
  (lib_id "Device:C_Polarized_US")
  (at 135.89 73.66 0)
  (unit 1)
  (body_style 1)
  (exclude_from_sim no)
  (in_bom yes)
  (on_board yes)
  (in_pos_files yes)
  (dnp no)
  (fields_autoplaced yes)
  (property "Reference" "C2" (at 139.7 71.7549 0) (show_name no) (do_not_autoplace no) (effects (font (size 1.27 1.27)) (justify left)))
  (property "Value" "1000uF" (at 139.7 74.2949 0) (show_name no) (do_not_autoplace no) (effects (font (size 1.27 1.27)) (justify left)))
  (property "Footprint" "Capacitor_THT:CP_Radial_D10.0mm_P5.00mm" (at 135.89 73.66 0) (hide yes) (show_name no) (do_not_autoplace no) (effects (font (size 1.27 1.27))))
  (property "Datasheet" "" (at 135.89 73.66 0) (hide yes) (show_name no) (do_not_autoplace no) (effects (font (size 1.27 1.27))))
  (property "Description" "Polarized capacitor, US symbol" (at 135.89 73.66 0) (hide yes) (show_name no) (do_not_autoplace no) (effects (font (size 1.27 1.27))))
  (pin "1")
  (pin "2"))
 (symbol
  (lib_id "Diode:1N4007")
  (at 74.93 87.63 270)
  (unit 1)
  (body_style 1)
  (exclude_from_sim no)
  (in_bom yes)
  (on_board yes)
  (in_pos_files yes)
  (dnp no)
  (fields_autoplaced yes)
  (property "Reference" "D3" (at 77.47 86.3599 90) (show_name no) (do_not_autoplace no) (effects (font (size 1.27 1.27)) (justify left)))
  (property "Value" "1N4007" (at 77.47 88.8999 90) (show_name no) (do_not_autoplace no) (effects (font (size 1.27 1.27)) (justify left)))
  (property "Footprint" "Diode_THT:D_DO-41_SOD81_P10.16mm_Horizontal" (at 70.485 87.63 0) (hide yes) (show_name no) (do_not_autoplace no) (effects (font (size 1.27 1.27))))
  (property "Datasheet" "http://www.vishay.com/docs/88503/1n4001.pdf" (at 74.93 87.63 0) (hide yes) (show_name no) (do_not_autoplace no) (effects (font (size 1.27 1.27))))
  (property "Description" "1000V 1A General Purpose Rectifier Diode, DO-41" (at 74.93 87.63 0) (hide yes) (show_name no) (do_not_autoplace no) (effects (font (size 1.27 1.27))))
  (property "Sim.Device" "D" (at 74.93 87.63 0) (hide yes) (show_name no) (do_not_autoplace no) (effects (font (size 1.27 1.27))))
  (property "Sim.Pins" "1=K 2=A" (at 74.93 87.63 0) (hide yes) (show_name no) (do_not_autoplace no) (effects (font (size 1.27 1.27))))
  (pin "1")
  (pin "2"))
 (symbol
  (lib_id "power:PWR_FLAG")
  (at 167.64 100.33 180)
  (unit 1)
  (body_style 1)
  (exclude_from_sim no)
  (in_bom yes)
  (on_board yes)
  (in_pos_files yes)
  (dnp no)
  (fields_autoplaced yes)
  (property "Reference" "#FLG02" (at 167.64 102.235 0) (hide yes) (show_name no) (do_not_autoplace no) (effects (font (size 1.27 1.27))))
  (property "Value" "PWR_FLAG" (at 167.64 105.41 0) (show_name no) (do_not_autoplace no) (effects (font (size 1.27 1.27))))
  (property "Footprint" "" (at 167.64 100.33 0) (hide yes) (show_name no) (do_not_autoplace no) (effects (font (size 1.27 1.27))))
  (property "Datasheet" "" (at 167.64 100.33 0) (hide yes) (show_name no) (do_not_autoplace no) (effects (font (size 1.27 1.27))))
  (property "Description" "Special symbol for telling ERC where power comes from" (at 167.64 100.33 0) (hide yes) (show_name no) (do_not_autoplace no) (effects (font (size 1.27 1.27))))
  (pin "1"))
 (symbol
  (lib_id "Diode:1N4007")
  (at 97.79 87.63 270)
  (unit 1)
  (body_style 1)
  (exclude_from_sim no)
  (in_bom yes)
  (on_board yes)
  (in_pos_files yes)
  (dnp no)
  (fields_autoplaced yes)
  (property "Reference" "D4" (at 100.33 86.3599 90) (show_name no) (do_not_autoplace no) (effects (font (size 1.27 1.27)) (justify left)))
  (property "Value" "1N4007" (at 100.33 88.8999 90) (show_name no) (do_not_autoplace no) (effects (font (size 1.27 1.27)) (justify left)))
  (property "Footprint" "Diode_THT:D_DO-41_SOD81_P10.16mm_Horizontal" (at 93.345 87.63 0) (hide yes) (show_name no) (do_not_autoplace no) (effects (font (size 1.27 1.27))))
  (property "Datasheet" "http://www.vishay.com/docs/88503/1n4001.pdf" (at 97.79 87.63 0) (hide yes) (show_name no) (do_not_autoplace no) (effects (font (size 1.27 1.27))))
  (property "Description" "1000V 1A General Purpose Rectifier Diode, DO-41" (at 97.79 87.63 0) (hide yes) (show_name no) (do_not_autoplace no) (effects (font (size 1.27 1.27))))
  (property "Sim.Device" "D" (at 97.79 87.63 0) (hide yes) (show_name no) (do_not_autoplace no) (effects (font (size 1.27 1.27))))
  (property "Sim.Pins" "1=K 2=A" (at 97.79 87.63 0) (hide yes) (show_name no) (do_not_autoplace no) (effects (font (size 1.27 1.27))))
  (pin "1")
  (pin "2"))
 (symbol
  (lib_id "power:PWR_FLAG")
  (at 194.31 52.07 0)
  (unit 1)
  (body_style 1)
  (exclude_from_sim no)
  (in_bom yes)
  (on_board yes)
  (in_pos_files yes)
  (dnp no)
  (fields_autoplaced yes)
  (property "Reference" "#FLG01" (at 194.31 50.165 0) (hide yes) (show_name no) (do_not_autoplace no) (effects (font (size 1.27 1.27))))
  (property "Value" "PWR_FLAG" (at 194.31 46.99 0) (show_name no) (do_not_autoplace no) (effects (font (size 1.27 1.27))))
  (property "Footprint" "" (at 194.31 52.07 0) (hide yes) (show_name no) (do_not_autoplace no) (effects (font (size 1.27 1.27))))
  (property "Datasheet" "" (at 194.31 52.07 0) (hide yes) (show_name no) (do_not_autoplace no) (effects (font (size 1.27 1.27))))
  (property "Description" "Special symbol for telling ERC where power comes from" (at 194.31 52.07 0) (hide yes) (show_name no) (do_not_autoplace no) (effects (font (size 1.27 1.27))))
  (pin "1"))
 (symbol
  (lib_id "Device:C")
  (at 36.83 49.53 270)
  (unit 1)
  (body_style 1)
  (exclude_from_sim no)
  (in_bom yes)
  (on_board yes)
  (in_pos_files yes)
  (dnp no)
  (fields_autoplaced yes)
  (property "Reference" "C4" (at 36.83 41.91 90) (show_name no) (do_not_autoplace no) (effects (font (size 1.27 1.27))))
  (property "Value" "2.2uF" (at 36.83 44.45 90) (show_name no) (do_not_autoplace no) (effects (font (size 1.27 1.27))))
  (property "Footprint" "Capacitor_THT:C_Rect_L18.0mm_W6.0mm_P15.00mm_FKS3_FKP3" (at 33.02 50.4952 0) (hide yes) (show_name no) (do_not_autoplace no) (effects (font (size 1.27 1.27))))
  (property "Datasheet" "" (at 36.83 49.53 0) (hide yes) (show_name no) (do_not_autoplace no) (effects (font (size 1.27 1.27))))
  (property "Description" "Unpolarized capacitor" (at 36.83 49.53 0) (hide yes) (show_name no) (do_not_autoplace no) (effects (font (size 1.27 1.27))))
  (pin "2")
  (pin "1"))
 (symbol
  (lib_id "Device:R")
  (at 36.83 64.77 90)
  (unit 1)
  (body_style 1)
  (exclude_from_sim no)
  (in_bom yes)
  (on_board yes)
  (in_pos_files yes)
  (dnp no)
  (fields_autoplaced yes)
  (property "Reference" "R3" (at 36.83 58.42 90) (show_name no) (do_not_autoplace no) (effects (font (size 1.27 1.27))))
  (property "Value" "1M" (at 36.83 60.96 90) (show_name no) (do_not_autoplace no) (effects (font (size 1.27 1.27))))
  (property "Footprint" "Resistor_THT:R_Axial_DIN0207_L6.3mm_D2.5mm_P7.62mm_Horizontal" (at 36.83 66.548 90) (hide yes) (show_name no) (do_not_autoplace no) (effects (font (size 1.27 1.27))))
  (property "Datasheet" "" (at 36.83 64.77 0) (hide yes) (show_name no) (do_not_autoplace no) (effects (font (size 1.27 1.27))))
  (property "Description" "Resistor" (at 36.83 64.77 0) (hide yes) (show_name no) (do_not_autoplace no) (effects (font (size 1.27 1.27))))
  (pin "2")
  (pin "1"))
 (symbol
  (lib_id "Device:R")
  (at 175.26 85.09 0)
  (unit 1)
  (body_style 1)
  (exclude_from_sim no)
  (in_bom yes)
  (on_board yes)
  (in_pos_files yes)
  (dnp no)
  (fields_autoplaced yes)
  (property "Reference" "R2" (at 177.8 83.8199 0) (show_name no) (do_not_autoplace no) (effects (font (size 1.27 1.27)) (justify left)))
  (property "Value" "20K" (at 177.8 86.3599 0) (show_name no) (do_not_autoplace no) (effects (font (size 1.27 1.27)) (justify left)))
  (property "Footprint" "Resistor_THT:R_Axial_DIN0207_L6.3mm_D2.5mm_P7.62mm_Horizontal" (at 173.482 85.09 90) (hide yes) (show_name no) (do_not_autoplace no) (effects (font (size 1.27 1.27))))
  (property "Datasheet" "" (at 175.26 85.09 0) (hide yes) (show_name no) (do_not_autoplace no) (effects (font (size 1.27 1.27))))
  (property "Description" "Resistor" (at 175.26 85.09 0) (hide yes) (show_name no) (do_not_autoplace no) (effects (font (size 1.27 1.27))))
  (pin "2")
  (pin "1"))
 (symbol
  (lib_id "Connector:Screw_Terminal_01x02")
  (at 17.78 76.2 180)
  (unit 1)
  (body_style 1)
  (exclude_from_sim no)
  (in_bom yes)
  (on_board yes)
  (in_pos_files yes)
  (dnp no)
  (fields_autoplaced yes)
  (property "Reference" "J1" (at 17.78 67.31 0) (show_name no) (do_not_autoplace no) (effects (font (size 1.27 1.27))))
  (property "Value" "Screw_Terminal_01x02" (at 17.78 69.85 0) (show_name no) (do_not_autoplace no) (effects (font (size 1.27 1.27))))
  (property "Footprint" "TerminalBlock_Phoenix:TerminalBlock_Phoenix_MKDS-1,5-2-5.08_1x02_P5.08mm_Horizontal" (at 17.78 76.2 0) (hide yes) (show_name no) (do_not_autoplace no) (effects (font (size 1.27 1.27))))
  (property "Datasheet" "" (at 17.78 76.2 0) (hide yes) (show_name no) (do_not_autoplace no) (effects (font (size 1.27 1.27))))
  (property "Description" "Generic screw terminal, single row, 01x02, script generated (kicad-library-utils/schlib/autogen/connector/)" (at 17.78 76.2 0) (hide yes) (show_name no) (do_not_autoplace no) (effects (font (size 1.27 1.27))))
  (pin "1")
  (pin "2"))
 (symbol
  (lib_id "Device:R")
  (at 157.48 85.09 0)
  (unit 1)
  (body_style 1)
  (exclude_from_sim no)
  (in_bom yes)
  (on_board yes)
  (in_pos_files yes)
  (dnp no)
  (fields_autoplaced yes)
  (property "Reference" "R1" (at 160.02 83.8199 0) (show_name no) (do_not_autoplace no) (effects (font (size 1.27 1.27)) (justify left)))
  (property "Value" "20K" (at 160.02 86.3599 0) (show_name no) (do_not_autoplace no) (effects (font (size 1.27 1.27)) (justify left)))
  (property "Footprint" "Resistor_THT:R_Axial_DIN0207_L6.3mm_D2.5mm_P7.62mm_Horizontal" (at 155.702 85.09 90) (hide yes) (show_name no) (do_not_autoplace no) (effects (font (size 1.27 1.27))))
  (property "Datasheet" "" (at 157.48 85.09 0) (hide yes) (show_name no) (do_not_autoplace no) (effects (font (size 1.27 1.27))))
  (property "Description" "Resistor" (at 157.48 85.09 0) (hide yes) (show_name no) (do_not_autoplace no) (effects (font (size 1.27 1.27))))
  (pin "2")
  (pin "1"))
 (symbol
  (lib_id "Device:D_Zener")
  (at 157.48 62.23 270)
  (unit 1)
  (body_style 1)
  (exclude_from_sim no)
  (in_bom yes)
  (on_board yes)
  (in_pos_files yes)
  (dnp no)
  (fields_autoplaced yes)
  (property "Reference" "D5" (at 160.02 60.9599 90) (show_name no) (do_not_autoplace no) (effects (font (size 1.27 1.27)) (justify left)))
  (property "Value" "D_Zener" (at 160.02 63.4999 90) (show_name no) (do_not_autoplace no) (effects (font (size 1.27 1.27)) (justify left)))
  (property "Footprint" "Diode_THT:D_A-405_P7.62mm_Horizontal" (at 157.48 62.23 0) (hide yes) (show_name no) (do_not_autoplace no) (effects (font (size 1.27 1.27))))
  (property "Datasheet" "" (at 157.48 62.23 0) (hide yes) (show_name no) (do_not_autoplace no) (effects (font (size 1.27 1.27))))
  (property "Description" "Zener diode" (at 157.48 62.23 0) (hide yes) (show_name no) (do_not_autoplace no) (effects (font (size 1.27 1.27))))
  (pin "2")
  (pin "1"))
 (symbol
  (lib_id "Diode:1N4007")
  (at 97.79 63.5 270)
  (unit 1)
  (body_style 1)
  (exclude_from_sim no)
  (in_bom yes)
  (on_board yes)
  (in_pos_files yes)
  (dnp no)
  (fields_autoplaced yes)
  (property "Reference" "D2" (at 100.33 62.2299 90) (show_name no) (do_not_autoplace no) (effects (font (size 1.27 1.27)) (justify left)))
  (property "Value" "1N4007" (at 100.33 64.7699 90) (show_name no) (do_not_autoplace no) (effects (font (size 1.27 1.27)) (justify left)))
  (property "Footprint" "Diode_THT:D_DO-41_SOD81_P10.16mm_Horizontal" (at 93.345 63.5 0) (hide yes) (show_name no) (do_not_autoplace no) (effects (font (size 1.27 1.27))))
  (property "Datasheet" "http://www.vishay.com/docs/88503/1n4001.pdf" (at 97.79 63.5 0) (hide yes) (show_name no) (do_not_autoplace no) (effects (font (size 1.27 1.27))))
  (property "Description" "1000V 1A General Purpose Rectifier Diode, DO-41" (at 97.79 63.5 0) (hide yes) (show_name no) (do_not_autoplace no) (effects (font (size 1.27 1.27))))
  (property "Sim.Device" "D" (at 97.79 63.5 0) (hide yes) (show_name no) (do_not_autoplace no) (effects (font (size 1.27 1.27))))
  (property "Sim.Pins" "1=K 2=A" (at 97.79 63.5 0) (hide yes) (show_name no) (do_not_autoplace no) (effects (font (size 1.27 1.27))))
  (pin "1")
  (pin "2"))
 (symbol
  (lib_id "Device:C_Polarized_US")
  (at 219.71 74.93 0)
  (unit 1)
  (body_style 1)
  (exclude_from_sim no)
  (in_bom yes)
  (on_board yes)
  (in_pos_files yes)
  (dnp no)
  (fields_autoplaced yes)
  (property "Reference" "C3" (at 223.52 73.0249 0) (show_name no) (do_not_autoplace no) (effects (font (size 1.27 1.27)) (justify left)))
  (property "Value" "470uF" (at 223.52 75.5649 0) (show_name no) (do_not_autoplace no) (effects (font (size 1.27 1.27)) (justify left)))
  (property "Footprint" "Capacitor_THT:CP_Radial_D10.0mm_P3.80mm" (at 219.71 74.93 0) (hide yes) (show_name no) (do_not_autoplace no) (effects (font (size 1.27 1.27))))
  (property "Datasheet" "" (at 219.71 74.93 0) (hide yes) (show_name no) (do_not_autoplace no) (effects (font (size 1.27 1.27))))
  (property "Description" "Polarized capacitor, US symbol" (at 219.71 74.93 0) (hide yes) (show_name no) (do_not_autoplace no) (effects (font (size 1.27 1.27))))
  (pin "1")
  (pin "2"))
 (sheet_instances
  (path ""
   (page "1")))
 (embedded_fonts no))
